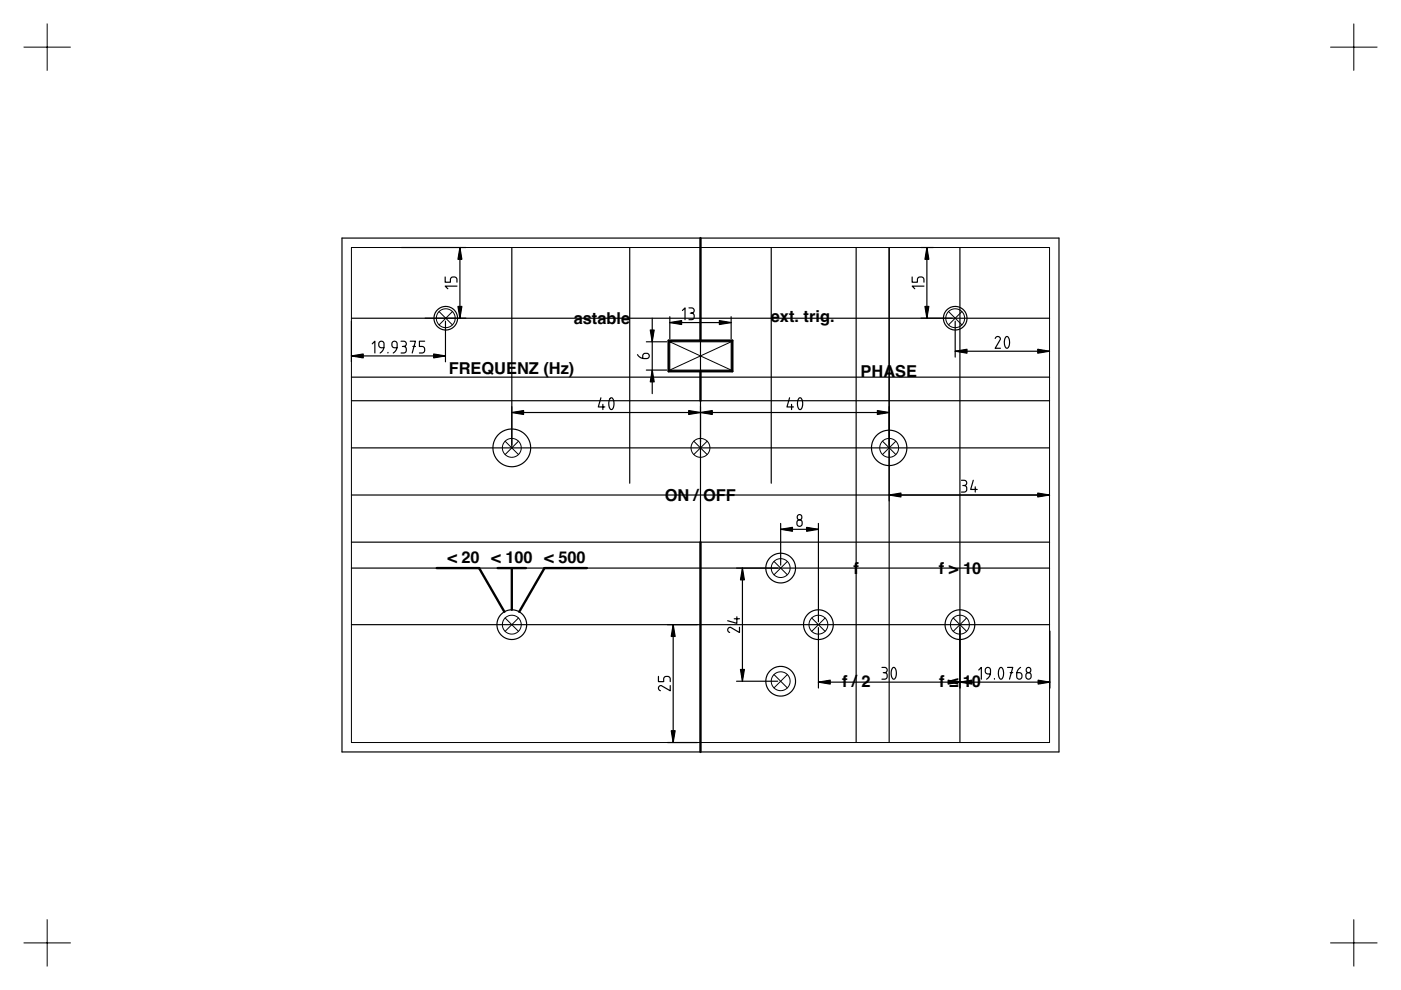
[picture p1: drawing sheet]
<svg xmlns="http://www.w3.org/2000/svg" width="297mm" height="210mm" viewBox="0 0 297 210" stroke-linecap="round" stroke-linejoin="round" font-family="sans-serif">
<g fill="none" stroke="#000" stroke-width=".21">
<path d="M5 10h10M10 5v10M282 10h10M287 5v10M74.5 52.5h148v104.9h-148zM93.1 66.1l2.8 2.8M95.9 66.1l-2.8 2.8M142 72.5h13M142 78.5h13M142 72.5v6M142 72.5l13 6M155 72.5v6"/>
<path d="M155 72.5l-13 6M201.1 66.1l2.8 2.8M203.9 66.1l-2.8 2.8M107.1 93.5l2.8 2.9M109.9 93.5l-2.8 2.9M147.1 93.5l2.8 2.9M149.9 93.5l-2.8 2.9M187.1 93.5l2.8 2.9M189.9 93.5l-2.8 2.9M164.1 119l2.8 2.9M166.9 119l-2.8 2.9M107.1 131l2.8 2.9"/>
<path d="M109.9 131l-2.8 2.9M172.1 131l2.8 2.9M174.9 131l-2.8 2.9M202.1 131l2.8 2.9M204.9 131l-2.8 2.9M164.1 143l2.8 2.9M166.9 143l-2.8 2.9M5 199.9h10M10 194.9v10M282 199.9h10M287 194.9v10"/>
<circle cx="94.5" cy="67.5" r="2"/>
<circle cx="202.5" cy="67.5" r="2"/>
<circle cx="108.5" cy="95" r="2"/>
<circle cx="148.5" cy="95" r="2"/>
<circle cx="188.5" cy="95" r="2"/>
<circle cx="108.5" cy="132.4" r="2"/>
<circle cx="165.5" cy="120.4" r="2"/>
<circle cx="173.5" cy="132.4" r="2"/>
<circle cx="203.5" cy="132.4" r="2"/>
<circle cx="165.5" cy="144.4" r="2"/>
</g>
<g fill="none" stroke="#000" stroke-width=".25">
<path d="M72.5 50.5h152v108.9h-152zM85.1 52.5h13.7M94.4 58.7v1.1h1.1v-.5a.56 .56 0 0 1 .6-.6h.2a.56 .56 0 0 1 .6 .6v.5M97.5 52.5v15M108.5 52.5v42.5M133.5 52.5v50M148.5 52.5v104.9M163.5 52.5v50M181.5 52.5v104.9M188.5 52.5v104.9M193.4 58.7v1.1h1.1v-.5a.56 .56 0 0 1 .6-.6h.2a.56 .56 0 0 1 .6 .6v.5M195.3 52.5h2.6"/>
<path d="M196.5 52.5v15M203.5 52.5v104.9M74.5 67.5h148M74.5 75.5h19.9M74.5 68.1v8.6M74.5 80h148M78.9 72.9l.6-.6v2.5M81.4 73.7h-.5a.56 .56 0 0 1-.6-.5v-.3a.56 .56 0 0 1 .6-.6 .56 .56 0 0 1 .5 .6l-.1 1.2-.7 .7M82.3 74.7v.1M84.2 73.7h-.6a.56 .56 0 0 1-.5-.5v-.3a.56 .56 0 0 1 .5-.6 .56 .56 0 0 1 .6 .6l-.2 1.2-.6 .7M85 72.3h.6a.56 .56 0 0 1 .5 .6 .56 .56 0 0 1-.5 .6 .56 .56 0 0 1 .5 .5v.3a.56 .56 0 0 1-.5 .5h-.6M85.3 73.5h.3"/>
<path d="M87 72.3h1.1l-.7 2.5M87.5 73.5h.6M90 72.3h-1.1v1.2h.6a.56 .56 0 0 1 .5 .5v.3a.56 .56 0 0 1-.5 .5h-.6M94.4 68.1v8.6M96.9 60.7h-2.5l.5 .5M135.2 75.2l.7 .7 1.2 .1a.56 .56 0 0 0 .6-.5 .56 .56 0 0 0-.6-.6h-.3a.56 .56 0 0 0-.5 .6v.5M137 72.5h4.4M137 78.5h4.4M138.3 67.5v16M142 72.5h.1M142 68.4h13M142 67.1v4.7"/>
<path d="M144.7 65.8l.5-.5v2.5M146.1 65.3h.5a.56 .56 0 0 1 .6 .5 .56 .56 0 0 1-.6 .6 .56 .56 0 0 1 .6 .5v.3a.56 .56 0 0 1-.6 .6h-.5M146.3 66.4h.3M155 67.1v4.7M195.9 60.7h-2.5l.6 .5M202.5 74.5h20M202.5 68.1v7.6M211 71.8v-.1a.54 .54 0 0 1 .7-.3 .54 .54 0 0 1 .4 .6l-1.1 1.8h1.1M213.3 71.4l.2-.1a1.72 1.72 0 0 1 .2 2.4l-.2 .1a1.72 1.72 0 0 1-.3-2.3zM74.5 95h148M74.5 85h148M108.5 87.5h80"/>
<path d="M127.4 84.3l-.6 2h1.4M127.8 85.7v1.1M129.4 84.4l.2-.1a1.72 1.72 0 0 1 .3 2.4l-.3 .1a1.72 1.72 0 0 1-.2-2.3zM167.4 84.3l-.5 2h1.3M167.8 85.7v1.1M169.4 84.4l.2-.1a1.72 1.72 0 0 1 .3 2.4l-.3 .1a1.72 1.72 0 0 1-.2-2.3zM74.5 105h148M74.5 115h148M165.5 112.2h8M165.5 111v8.8M169.1 110.4a.56 .56 0 0 1 .6-.1 .56 .56 0 0 1 .4 .5v.2a.56 .56 0 0 1-.6 .6 .56 .56 0 0 1-.5-.6zM173.5 111v20.8"/>
<path d="M203.9 101.8h.5a.56 .56 0 0 1 .6 .6 .56 .56 0 0 1-.6 .5 .56 .56 0 0 1 .6 .6v.3a.56 .56 0 0 1-.6 .5h-.5M204.1 102.9h.3M206.4 101.8l-.6 2h1.4M206.8 103.2v1.1M74.5 120.4h148M74.5 132.4h148M142.7 132.4v25M155.7 131.2h1.1M156.2 130.8v1.4l-1.9-.6M156.8 133v1.1l-2.1-1.1a.56 .56 0 0 0-.4 .6 .56 .56 0 0 0 .4 .5M157.4 120.4v24M173.5 133.1v12.8"/>
<path d="M222.6 133.8v12.1M139.6 143.4v1.1h1.1v-.5a.56 .56 0 0 1 .6-.6h.2a.56 .56 0 0 1 .6 .6v.5M141.5 157.4h6.4M142.1 145.4v1.1l-2.1-1.1a.56 .56 0 0 0-.4 .5 .56 .56 0 0 0 .4 .5M156.2 144.4h8.7M173.5 144.6h49.1M187 141.5h.5a.56 .56 0 0 1 .6 .6 .56 .56 0 0 1-.6 .5 .56 .56 0 0 1 .6 .6v.2a.56 .56 0 0 1-.6 .6h-.5M187.3 142.6h.2M189.3 141.6l.2-.1a1.72 1.72 0 0 1 .2 2.4l-.2 .1a1.72 1.72 0 0 1-.3-2.4zM207.5 142.1l.6-.6v2.5M210 142.9h-.6a.56 .56 0 0 1-.5-.6v-.2a.56 .56 0 0 1 .5-.6 .56 .56 0 0 1 .6 .6l-.2 1.2-.6 .7M210.8 143.9v.1"/>
<path d="M212 141.6l.2-.1a1.72 1.72 0 0 1 .3 2.4l-.3 .1a1.72 1.72 0 0 1-.2-2.4zM213.6 141.5h1.1l-.7 2.5M214.2 142.6h.5M216.4 141.5l-.7 .7-.1 1.2a.56 .56 0 0 0 .5 .6 .56 .56 0 0 0 .6-.6v-.2a.56 .56 0 0 0-.6-.6h-.5M217.7 142.8a.56 .56 0 0 1 .6-.1 .56 .56 0 0 1 .3 .5v.2a.56 .56 0 0 1-.5 .6 .56 .56 0 0 1-.6-.6z"/>
<circle cx="94.5" cy="67.5" r="2.5"/>
<circle cx="202.5" cy="67.5" r="2.5"/>
<circle cx="108.5" cy="95" r="4"/>
<circle cx="188.5" cy="95" r="3.7"/>
<circle cx="169.6" cy="109.7" r=".53"/>
<circle cx="108.5" cy="132.4" r="3.1"/>
<circle cx="165.5" cy="120.4" r="3.1"/>
<circle cx="173.5" cy="132.4" r="3.1"/>
<circle cx="203.5" cy="132.4" r="3.1"/>
<circle cx="165.5" cy="144.4" r="3.1"/>
<circle cx="218.1" cy="142.1" r=".53"/>
</g>
<path d="M148.5 50.5v21.7M141.8 72.2h13.5v6.5h-13.5zM148.5 78.7v6.3M148.5 115v44.4M92.6 120.4h9l5.3 9.3M105.5 120.4h6M108.5 120.4v8.9M124.4 120.4h-9l-5.3 9.3" fill="none" stroke="#000" stroke-width=".5"/>
<g fill="#000">
<path d="M97.5 52.5l.4 2.5h-.8zM196.5 52.5l.4 2.5h-.8zM74.5 75.5l2.5-.4v.8zM91.9 75.1l2.5 .4-2.5 .4zM97.1 65h.8l-.4 2.5zM137.9 70h.8l-.4 2.5zM138.3 78.5l.4 2.5h-.8zM142 68.4l2.5-.4v.8zM152.5 68l2.5 .4-2.5 .4zM196.1 65h.8l-.4 2.5zM202.5 74.5l2.5-.4v.8zM220 74.1l2.5 .4-2.5 .4z"/>
<path d="M108.5 87.5l2.5-.5v.9zM146 87l2.5 .5-2.5 .4zM148.5 87.5l2.5-.5v.9zM186 87l2.5 .5-2.5 .4zM165.5 112.2l2.5-.4v.8zM171 111.8l2.5 .4-2.5 .4zM188.5 105l2.5-.5v.9zM220 104.5l2.5 .5-2.5 .4zM142.7 132.4l.4 2.5h-.8zM157.4 120.4l.4 2.5h-.8zM142.3 154.9h.8l-.4 2.5zM157 141.9h.8l-.4 2.5z"/>
<path d="M173.5 144.6l2.5-.4v.8zM201 144.2l2.5 .4-2.5 .4zM203.5 144.6l2.5-.4v.8zM220.1 144.2l2.5 .4-2.5 .4z"/>
</g>
<g fill="#000" stroke="#000" stroke-width=".25">
<path d="M97.5 52.5l.4 2.5h-.8zM196.5 52.5l.4 2.5h-.8zM74.5 75.5l2.5-.4v.8zM91.9 75.1l2.5 .4-2.5 .4zM97.1 65h.8l-.4 2.5zM137.9 70h.8l-.4 2.5zM138.3 78.5l.4 2.5h-.8zM142 68.4l2.5-.4v.8zM152.5 68l2.5 .4-2.5 .4zM196.1 65h.8l-.4 2.5zM202.5 74.5l2.5-.4v.8zM220 74.1l2.5 .4-2.5 .4z"/>
<path d="M108.5 87.5l2.5-.5v.9zM146 87l2.5 .5-2.5 .4zM148.5 87.5l2.5-.5v.9zM186 87l2.5 .5-2.5 .4zM165.5 112.2l2.5-.4v.8zM171 111.8l2.5 .4-2.5 .4zM188.5 105l2.5-.5v.9zM220 104.5l2.5 .5-2.5 .4zM142.7 132.4l.4 2.5h-.8zM157.4 120.4l.4 2.5h-.8zM142.3 154.9h.8l-.4 2.5zM157 141.9h.8l-.4 2.5z"/>
<path d="M173.5 144.6l2.5-.4v.8zM201 144.2l2.5 .4-2.5 .4zM203.5 144.6l2.5-.4v.8zM220.1 144.2l2.5 .4-2.5 .4z"/>
</g>
<g font-size="3.5">
<text x="121.6" y="68.7">astable</text>
<text x="163.4" y="68.4">ext. trig.</text>
<text x="95.1" y="79.3">FREQUENZ (Hz)</text>
<text x="182.5" y="79.9">PHASE</text>
<text x="140.9" y="106.2">ON /</text>
<text x="149.1" y="106.2">OFF</text>
<text x="94.9" y="119.4">&lt; 20</text>
<text x="104.2" y="119.4">&lt; 100</text>
<text x="115.4" y="119.4">&lt; 500</text>
<text x="180.9" y="121.7">f</text>
<text x="199.1" y="121.7">f &gt;</text>
<text x="204.2" y="121.7">10</text>
<text x="178.6" y="145.7">f /</text>
<text x="182.6" y="145.7">2</text>
<text x="199.1" y="145.7">f ≤</text>
<text x="204.1" y="145.7">10</text>
</g>
</svg>
